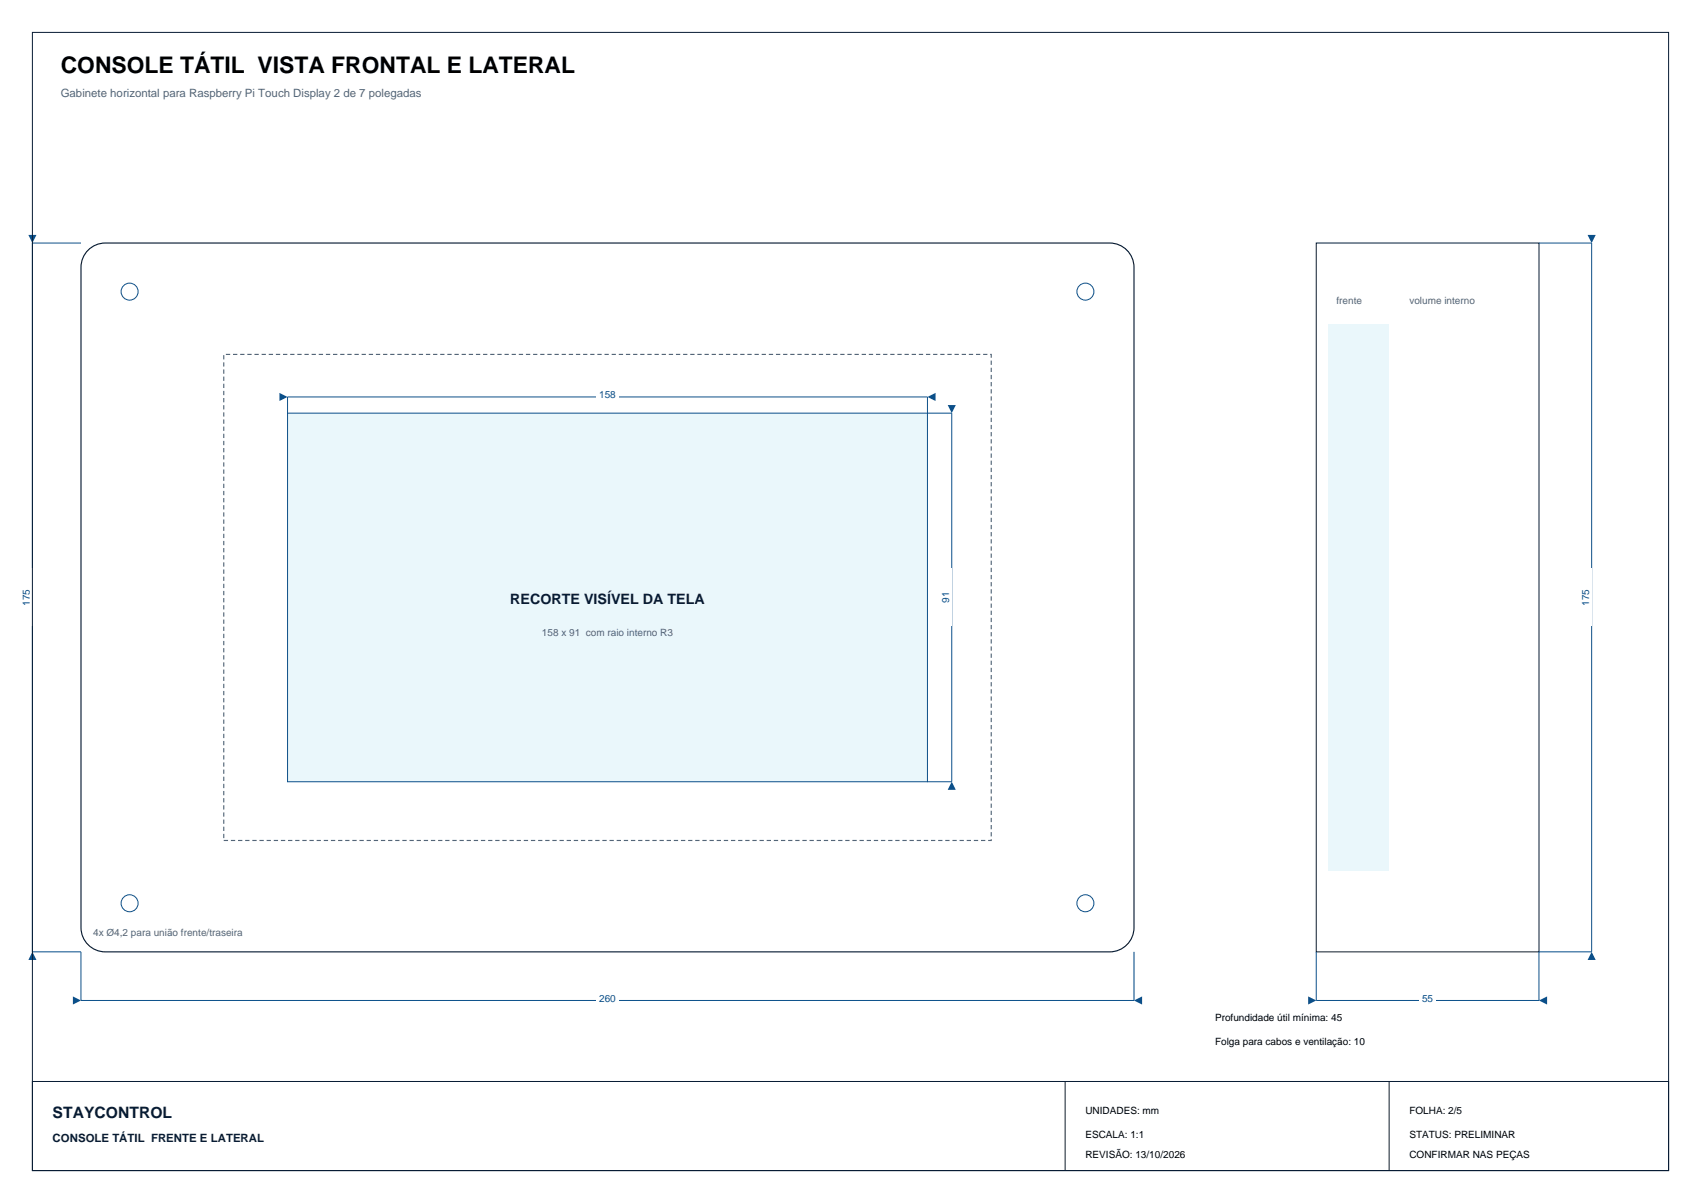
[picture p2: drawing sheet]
<svg xmlns="http://www.w3.org/2000/svg" width="420mm" height="297mm" viewBox="0 0 420 297" stroke-linecap="round" stroke-linejoin="round" font-family="sans-serif">
<path d="M21.8 61.8a6 6 0 0 1 4.2-1.8h248a6 6 0 0 1 6 6v163a6 6 0 0 1-6 6h-248a6 6 0 0 1-6-6v-163a6 6 0 0 1 1.8-4.2z" fill-rule="evenodd" fill="#fff" stroke="#071b33" stroke-width=".28"/>
<path d="M55.3 87.5h189.5v120h-189.5z" fill="none" stroke="#526578" stroke-width=".28" stroke-dasharray="1.1 .7" stroke-linecap="butt"/>
<path d="M71 102h158v91h-158z" fill-rule="evenodd" fill="#eaf7fb" stroke="#0b4f8a" stroke-width=".25"/>
<g fill="none" stroke="#0b4f8a" stroke-width=".25">
<path d="M20 235v12h260v-12"/>
<circle cx="32" cy="72" r="2.1"/>
<circle cx="268" cy="72" r="2.1"/>
<circle cx="32" cy="223" r="2.1"/>
<circle cx="268" cy="223" r="2.1"/>
</g>
<g fill="#0b4f8a">
<path d="M18 246l2 1-2 1z"/>
<path d="M280 247l2-1v2z"/>
</g>
<path d="M147.2 245.6h5.6v2.5h-5.6z" fill-rule="evenodd" fill="#fff"/>
<path d="M20 60h-12v175h12" fill="none" stroke="#0b4f8a" stroke-width=".25"/>
<g fill="#0b4f8a">
<path d="M8 235l1 2h-2z"/>
<path d="M7 58h2l-1 2z"/>
</g>
<path d="M5.6 140.4h2.5v14.2h-2.5z" fill-rule="evenodd" fill="#fff"/>
<path d="M71 102v-4h158v4" fill="none" stroke="#0b4f8a" stroke-width=".25"/>
<g fill="#0b4f8a">
<path d="M69 97l2 1-2 1z"/>
<path d="M229 98l2-1v2z"/>
</g>
<path d="M147.2 96.6h5.6v2.5h-5.6z" fill-rule="evenodd" fill="#fff"/>
<path d="M229 102h6v91h-6" fill="none" stroke="#0b4f8a" stroke-width=".25"/>
<g fill="#0b4f8a">
<path d="M235 193l1 2h-2z"/>
<path d="M234 100h2l-1 2z"/>
</g>
<path d="M232.6 140.4h2.5v14.2h-2.5z" fill-rule="evenodd" fill="#fff"/>
<path d="M325 60h55v175h-55z" fill-rule="evenodd" fill="#fff" stroke="#071b33" stroke-width=".25"/>
<path d="M328 80h15v135h-15z" fill-rule="evenodd" fill="#eaf7fb"/>
<path d="M325 235v12h55v-12" fill="none" stroke="#0b4f8a" stroke-width=".25"/>
<g fill="#0b4f8a">
<path d="M323 246l2 1-2 1z"/>
<path d="M380 247l2-1v2z"/>
</g>
<path d="M350.4 245.6h4.2v2.5h-4.2z" fill-rule="evenodd" fill="#fff"/>
<path d="M380 60h13v175h-13" fill="none" stroke="#0b4f8a" stroke-width=".25"/>
<g fill="#0b4f8a">
<path d="M393 235l1 2h-2z"/>
<path d="M392 58h2l-1 2z"/>
</g>
<path d="M390.6 140.4h2.5v14.2h-2.5z" fill-rule="evenodd" fill="#fff"/>
<path d="M8 8h404v281h-404zM8 267h404v22h-404zM263 267v22M343 267v22" fill="none" stroke="#071b33" stroke-width=".25"/>
<text font-size="5.6" x="15" y="18">CONSOLE TÁTIL VISTA FRONTAL E LATERAL</text>
<text font-size="3.9" fill="#071b33" x="13" y="276">STAYCONTROL</text>
<text font-size="3.5" fill="#071b33" x="126" y="149">RECORTE VISÍVEL DA TELA</text>
<text font-size="2.8" fill="#526578" x="15" y="24">Gabinete horizontal para Raspberry Pi Touch Display 2 de 7 polegadas</text>
<text font-size="2.8" fill="#071b33" x="13" y="282">CONSOLE TÁTIL FRENTE E LATERAL</text>
<g font-size="2.5" fill="#526578">
<text x="330" y="75">frente</text>
<text x="348" y="75">volume interno</text>
<text x="133.8" y="157">158 x 91 com raio interno R3</text>
<text x="23" y="231">4x Ø4,2 para união frente/traseira</text>
</g>
<g font-size="2.5" fill="#0b4f8a">
<text x="147.9" y="98.4">158</text>
<text x="7.4" y="149.6" transform="rotate(-90 7.4 149.6)">175</text>
<text x="234.4" y="148.9" transform="rotate(-90 234.4 148.9)">91</text>
<text x="392.4" y="149.6" transform="rotate(-90 392.4 149.6)">175</text>
<text x="147.9" y="247.4">260</text>
<text x="351.1" y="247.4">55</text>
</g>
<g font-size="2.5">
<text x="300" y="252">Profundidade útil mínima: 45</text>
<text x="300" y="258">Folga para cabos e ventilação: 10</text>
<text x="268" y="275">UNIDADES: mm</text>
<text x="348" y="275">FOLHA: 2/5</text>
<text x="268" y="281">ESCALA: 1:1</text>
<text x="348" y="281">STATUS: PRELIMINAR</text>
<text x="268" y="286">REVISÃO: 13/10/2026</text>
<text x="348" y="286">CONFIRMAR NAS PEÇAS</text>
</g>
</svg>
